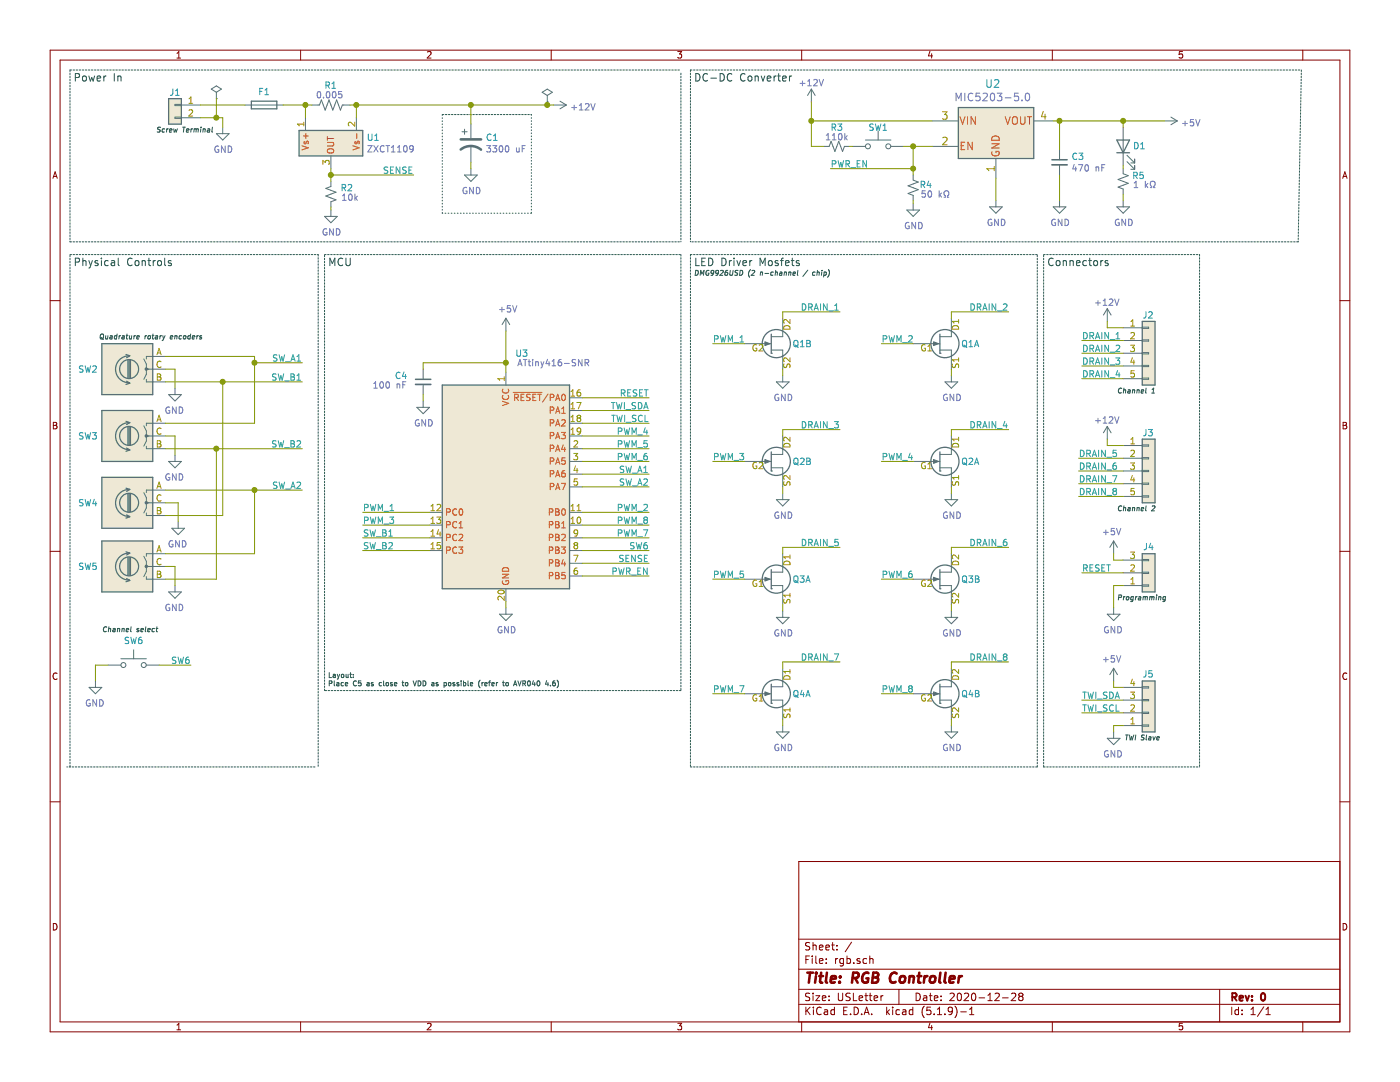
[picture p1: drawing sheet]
EESchema Schematic File Version 4
EELAYER 30 0
EELAYER END
$Descr USLetter 11000 8500
encoding utf-8
Sheet 1 1
Title "RGB Controller"
Date "2020-12-28"
Rev "0"
Comp ""
Comment1 ""
Comment2 ""
Comment3 ""
Comment4 ""
$EndDescr
Text Label 2375 3000 2    50   ~ 0
SW_B1
Wire Wire Line
	1750 3000 2375 3000
Connection ~ 1750 3000
Wire Wire Line
	1750 3000 1750 4050
Wire Wire Line
	1700 3525 2375 3525
Connection ~ 1700 3525
Text Label 2375 3525 2    50   ~ 0
SW_B2
Wire Wire Line
	1700 3525 1700 4550
Wire Wire Line
	2000 2850 2000 3325
Connection ~ 2000 2850
Wire Wire Line
	2375 2850 2000 2850
Connection ~ 2000 3850
Wire Wire Line
	1700 4550 1300 4550
Wire Wire Line
	1300 3525 1700 3525
Wire Wire Line
	1750 4050 1300 4050
Wire Wire Line
	1300 3000 1750 3000
Text Label 2375 3850 2    50   ~ 0
SW_A2
Wire Wire Line
	2000 3850 2375 3850
Text Label 2375 2850 2    50   ~ 0
SW_A1
Wire Wire Line
	1375 2900 1375 3050
$Comp
L power:GND #PWR0105
U 1 1
P 1375 3050
F 0 "#PWR0105" H 1375 2800 50  0001 C CNN
F 1 "GND" H 1380 2877 50  0000 C CNN
F 2 "" H 1375 3050 50  0001 C CNN
F 3 "" H 1375 3050 50  0001 C CNN
	1    1375 3050
	-1   0    0    -1  
$EndComp
Wire Wire Line
	1375 3425 1375 3575
$Comp
L power:GND #PWR0131
U 1 1
P 1375 3575
F 0 "#PWR0131" H 1375 3325 50  0001 C CNN
F 1 "GND" H 1380 3402 50  0000 C CNN
F 2 "" H 1375 3575 50  0001 C CNN
F 3 "" H 1375 3575 50  0001 C CNN
	1    1375 3575
	-1   0    0    -1  
$EndComp
Wire Wire Line
	1300 3950 1400 3950
Wire Wire Line
	1400 3950 1400 4100
$Comp
L power:GND #PWR0132
U 1 1
P 1400 4100
F 0 "#PWR0132" H 1400 3850 50  0001 C CNN
F 1 "GND" H 1405 3927 50  0000 C CNN
F 2 "" H 1400 4100 50  0001 C CNN
F 3 "" H 1400 4100 50  0001 C CNN
	1    1400 4100
	-1   0    0    -1  
$EndComp
$Comp
L Device:Rotary_Encoder SW3
U 1 1
P 1000 3425
F 0 "SW3" H 1230 3425 50  0000 L CNN
F 1 "PEC12R-4220F-N0024" H 1230 3380 50  0001 L CNN
F 2 "rgb_footprints:rotary encoder" H 850 3585 50  0001 C CNN
F 3 "https://www.bourns.com/docs/Product-Datasheets/PEC12R.pdf" H 1000 3685 50  0001 C CNN
	1    1000 3425
	-1   0    0    -1  
$EndComp
Wire Wire Line
	2000 4350 1300 4350
Wire Wire Line
	2000 3850 2000 4350
Wire Wire Line
	1300 3850 2000 3850
Wire Wire Line
	2000 3325 1300 3325
Wire Wire Line
	2000 2800 2000 2850
Wire Wire Line
	1300 2800 2000 2800
$Comp
L Device:Rotary_Encoder SW2
U 1 1
P 1000 2900
F 0 "SW2" H 1230 2900 50  0000 L CNN
F 1 "PEC12R-4220F-N0024" H 1230 2855 50  0001 L CNN
F 2 "rgb_footprints:rotary encoder" H 850 3060 50  0001 C CNN
F 3 "https://www.bourns.com/docs/Product-Datasheets/PEC12R.pdf" H 1000 3160 50  0001 C CNN
	1    1000 2900
	-1   0    0    -1  
$EndComp
Connection ~ 2800 825 
Wire Wire Line
	2750 825  2800 825 
Connection ~ 2400 825 
Wire Wire Line
	2450 825  2400 825 
$Comp
L Device:R_US R1
U 1 1
P 2600 825
F 0 "R1" V 2750 775 50  0000 L CNN
F 1 "0.005" V 2675 725 50  0000 L CNN
F 2 "Resistor_SMD:R_1020_2550Metric_Pad1.33x5.20mm_HandSolder" V 2640 815 50  0001 C CNN
F 3 "~" H 2600 825 50  0001 C CNN
	1    2600 825 
	0    -1   -1   0   
$EndComp
Wire Notes Line style dotted
	3475 1675 3475 900 
Wire Notes Line style dotted
	4175 1675 3475 1675
Wire Notes Line style dotted
	4175 900  4175 1675
Wire Notes Line
	3475 900  4175 900 
Wire Wire Line
	2800 825  3700 825 
Wire Wire Line
	3700 825  4300 825 
Connection ~ 3700 825 
Connection ~ 4300 825 
Wire Wire Line
	4300 825  4350 825 
Wire Wire Line
	4300 800  4300 825 
Wire Wire Line
	2800 925  2800 825 
Wire Wire Line
	2400 925  2400 825 
Wire Wire Line
	3700 825  3700 975 
$Comp
L power:GND #PWR0130
U 1 1
P 3700 1325
F 0 "#PWR0130" H 3700 1075 50  0001 C CNN
F 1 "GND" H 3705 1152 50  0000 C CNN
F 2 "" H 3700 1325 50  0001 C CNN
F 3 "" H 3700 1325 50  0001 C CNN
	1    3700 1325
	1    0    0    -1  
$EndComp
Wire Wire Line
	3700 1275 3700 1325
$Comp
L Device:CP1 C1
U 1 1
P 3700 1125
F 0 "C1" H 3815 1171 50  0000 L CNN
F 1 "3300 uF" H 3815 1080 50  0000 L CNN
F 2 "Capacitor_THT:CP_Radial_D12.5mm_P5.00mm" H 3700 1125 50  0001 C CNN
F 3 "~" H 3700 1125 50  0001 C CNN
	1    3700 1125
	1    0    0    -1  
$EndComp
$Comp
L Device:R_Small_US R2
U 1 1
P 2600 1525
F 0 "R2" H 2475 1575 50  0000 C CNN
F 1 "10k" H 2450 1500 50  0000 C CNN
F 2 "Resistor_SMD:R_0805_2012Metric_Pad1.20x1.40mm_HandSolder" H 2600 1525 50  0001 C CNN
F 3 "~" H 2600 1525 50  0001 C CNN
	1    2600 1525
	-1   0    0    -1  
$EndComp
Text Label 3250 1375 2    50   ~ 0
SENSE
Wire Wire Line
	2600 1375 2600 1425
Connection ~ 2600 1375
Wire Wire Line
	2600 1375 3250 1375
Wire Wire Line
	2600 1325 2600 1375
$Comp
L power:GND #PWR0129
U 1 1
P 2600 1650
F 0 "#PWR0129" H 2600 1400 50  0001 C CNN
F 1 "GND" H 2605 1477 50  0000 C CNN
F 2 "" H 2600 1650 50  0001 C CNN
F 3 "" H 2600 1650 50  0001 C CNN
	1    2600 1650
	1    0    0    -1  
$EndComp
Wire Wire Line
	2600 1625 2600 1650
$Comp
L Amplifier_Current:ZXCT1107 U1
U 1 1
P 2600 1125
F 0 "U1" H 2880 1171 50  0000 L CNN
F 1 "ZXCT1109" H 2880 1080 50  0000 L CNN
F 2 "Package_TO_SOT_SMD:SOT-23" H 2250 1045 50  0001 C CNN
F 3 "https://www.diodes.com/assets/Datasheets/ZXCT1107_10.pdf" H 2250 1045 50  0001 C CNN
	1    2600 1125
	1    0    0    -1  
$EndComp
Wire Wire Line
	2225 825  2400 825 
$Comp
L Connector_Generic:Conn_01x02 J1
U 1 1
P 1375 825
F 0 "J1" H 1375 925 50  0000 C CNN
F 1 "1935776" H 1293 591 50  0001 C CNN
F 2 "rgb_footprints:CUI_TB001-500-02BE" H 1375 825 50  0001 C CNN
F 3 "https://www.phoenixcontact.com/pxc-oc-itemdetail-pdf-web/eshop?lineItemType=LineItem&UID=1935776" H 1375 825 50  0001 C CNN
	1    1375 825 
	-1   0    0    -1  
$EndComp
Text Notes 1225 1050 0    39   Italic 0
Screw Terminal\n
Wire Wire Line
	1575 825  1925 825 
Wire Wire Line
	1700 925  1750 925 
Connection ~ 1700 925 
Wire Wire Line
	1700 775  1700 925 
Wire Wire Line
	1575 925  1700 925 
Wire Wire Line
	1750 925  1750 1000
$Comp
L power:GND #PWR0122
U 1 1
P 1750 1000
F 0 "#PWR0122" H 1750 750 50  0001 C CNN
F 1 "GND" H 1755 827 50  0000 C CNN
F 2 "" H 1750 1000 50  0001 C CNN
F 3 "" H 1750 1000 50  0001 C CNN
	1    1750 1000
	1    0    0    -1  
$EndComp
$Comp
L power:PWR_FLAG #FLG0102
U 1 1
P 1700 775
F 0 "#FLG0102" H 1700 850 50  0001 C CNN
F 1 "PWR_FLAG" H 1700 948 50  0001 C CNN
F 2 "" H 1700 775 50  0001 C CNN
F 3 "~" H 1700 775 50  0001 C CNN
F 4 "Power flag for ERC" H 1700 948 50  0001 C CNN "Description"
	1    1700 775 
	1    0    0    -1  
$EndComp
Text Label 5100 4025 2    50   ~ 0
PWM_2
Text Label 2850 4025 0    50   ~ 0
PWM_1
Text Label 5100 3525 2    50   ~ 0
PWM_5
Text Label 5100 3625 2    50   ~ 0
PWM_6
Text Notes 575  650  0    59   ~ 0
Power In
$Comp
L power:+12V #PWR0123
U 1 1
P 4350 825
F 0 "#PWR0123" H 4350 675 50  0001 C CNN
F 1 "+12V" V 4365 953 50  0000 L CNN
F 2 "" H 4350 825 50  0001 C CNN
F 3 "" H 4350 825 50  0001 C CNN
	1    4350 825 
	0    1    1    0   
$EndComp
$Comp
L power:PWR_FLAG #FLG0101
U 1 1
P 4300 800
F 0 "#FLG0101" H 4300 875 50  0001 C CNN
F 1 "PWR_FLAG" H 4300 973 50  0001 C CNN
F 2 "" H 4300 800 50  0001 C CNN
F 3 "~" H 4300 800 50  0001 C CNN
F 4 "Power flag for ERC" H 4300 973 50  0001 C CNN "Description"
	1    4300 800 
	1    0    0    -1  
$EndComp
$Comp
L Device:Fuse F1
U 1 1
P 2075 825
F 0 "F1" V 1970 825 50  0000 C CNN
F 1 "0685H9200-01" V 1969 825 50  0001 C CNN
F 2 "Fuse:Fuse_1206_3216Metric_Pad1.42x1.75mm_HandSolder" V 2005 825 50  0001 C CNN
F 3 "https://belfuse.com/resources/datasheets/circuitprotection/ds-cp-c1h-series.pdf" H 2075 825 50  0001 C CNN
	1    2075 825 
	0    1    1    0   
$EndComp
$Comp
L power:GND #PWR0116
U 1 1
P 3325 3150
F 0 "#PWR0116" H 3325 2900 50  0001 C CNN
F 1 "GND" H 3330 2977 50  0000 C CNN
F 2 "" H 3325 3150 50  0001 C CNN
F 3 "" H 3325 3150 50  0001 C CNN
	1    3325 3150
	1    0    0    -1  
$EndComp
$Comp
L power:+5V #PWR0117
U 1 1
P 3975 2600
F 0 "#PWR0117" H 3975 2450 50  0001 C CNN
F 1 "+5V" H 3990 2773 50  0000 C CNN
F 2 "" H 3975 2600 50  0001 C CNN
F 3 "" H 3975 2600 50  0001 C CNN
	1    3975 2600
	1    0    0    -1  
$EndComp
$Comp
L Device:C_Small C4
U 1 1
P 3325 3000
F 0 "C4" H 3100 3050 50  0000 L CNN
F 1 "100 nF" H 2925 2975 50  0000 L CNN
F 2 "Capacitor_SMD:C_0603_1608Metric_Pad1.08x0.95mm_HandSolder" H 3325 3000 50  0001 C CNN
F 3 "~" H 3325 3000 50  0001 C CNN
	1    3325 3000
	1    0    0    -1  
$EndComp
$Comp
L power:GND #PWR0119
U 1 1
P 3975 4775
F 0 "#PWR0119" H 3975 4525 50  0001 C CNN
F 1 "GND" H 3980 4602 50  0000 C CNN
F 2 "" H 3975 4775 50  0001 C CNN
F 3 "" H 3975 4775 50  0001 C CNN
	1    3975 4775
	1    0    0    -1  
$EndComp
Wire Wire Line
	4575 3425 5100 3425
Text Label 5100 3425 2    50   ~ 0
PWM_4
Wire Wire Line
	3375 4125 2850 4125
Text Label 5100 4125 2    50   ~ 0
PWM_8
Wire Wire Line
	3375 4025 2850 4025
Text Label 5100 4225 2    50   ~ 0
PWM_7
Wire Wire Line
	4575 4125 5100 4125
Wire Wire Line
	4575 4025 5100 4025
$Comp
L MCU_Microchip_ATtiny:ATtiny416-S U3
U 1 1
P 3975 3825
F 0 "U3" H 4100 4875 50  0000 C CNN
F 1 "ATtiny416-SNR" H 4350 4800 50  0000 C CNN
F 2 "rgb_footprints:ATTINY416-SNR" H 3975 3825 50  0001 C CIN
F 3 "http://ww1.microchip.com/downloads/en/DeviceDoc/40001913A.pdf" H 3975 3825 50  0001 C CNN
	1    3975 3825
	1    0    0    -1  
$EndComp
Wire Wire Line
	3975 4725 3975 4775
Wire Wire Line
	4575 4225 5100 4225
Text Label 2850 4125 0    50   ~ 0
PWM_3
Wire Wire Line
	4575 4425 5100 4425
Text Label 5100 4425 2    50   ~ 0
SENSE
Wire Wire Line
	4575 4325 5100 4325
Text Label 5100 4325 2    50   ~ 0
SW6
Wire Wire Line
	3375 4225 2850 4225
Text Label 2850 4225 0    50   ~ 0
SW_B1
Wire Wire Line
	3375 4325 2850 4325
Text Label 5100 3825 2    50   ~ 0
SW_A2
Wire Wire Line
	4575 3725 5100 3725
Text Label 5100 3725 2    50   ~ 0
SW_A1
Wire Wire Line
	4575 3825 5100 3825
Text Label 2850 4325 0    50   ~ 0
SW_B2
Wire Wire Line
	4575 3225 5100 3225
Text Label 5100 3225 2    50   ~ 0
TWI_SDA
Wire Wire Line
	4575 3325 5100 3325
Text Label 5100 3325 2    50   ~ 0
TWI_SCL
Wire Wire Line
	4575 3525 5100 3525
Wire Wire Line
	4575 3625 5100 3625
Wire Wire Line
	4575 3125 5100 3125
Text Label 5100 3125 2    50   ~ 0
RESET
Wire Wire Line
	4575 4525 5100 4525
Text Label 5100 4525 2    50   ~ 0
PWR_EN
Wire Wire Line
	3975 2600 3975 2850
Wire Wire Line
	3325 3100 3325 3150
Wire Wire Line
	3975 2850 3325 2850
Wire Wire Line
	3325 2850 3325 2900
Connection ~ 3975 2850
Wire Wire Line
	3975 2850 3975 2925
Wire Notes Line
	5350 2000 5350 5425
Wire Notes Line
	5350 5425 2550 5425
Wire Notes Line
	2550 2000 5350 2000
Wire Notes Line
	10200 1900 5425 1900
Wire Notes Line
	10225 550  10200 1900
Wire Notes Line
	5425 550  10225 550 
Text Notes 2575 5400 0    39   ~ 0
Layout:\nPlace C5 as close to VDD as possible (refer to AVR040 4.6)
Wire Notes Line
	2550 5425 2550 2000
Text Notes 2575 2100 0    59   ~ 0
MCU
Wire Notes Line
	5350 575  5350 1900
Wire Notes Line
	5425 550  5425 1900
Text Notes 5450 650  0    59   ~ 0
DC-DC Converter
$Comp
L Device:Rotary_Encoder SW4
U 1 1
P 1000 3950
F 0 "SW4" H 1230 3950 50  0000 L CNN
F 1 "PEC12R-4220F-N0024" H 1230 3905 50  0001 L CNN
F 2 "rgb_footprints:rotary encoder" H 850 4110 50  0001 C CNN
F 3 "https://www.bourns.com/docs/Product-Datasheets/PEC12R.pdf" H 1000 4210 50  0001 C CNN
	1    1000 3950
	-1   0    0    -1  
$EndComp
$Comp
L Device:Rotary_Encoder SW5
U 1 1
P 1000 4450
F 0 "SW5" H 1230 4450 50  0000 L CNN
F 1 "PEC12R-4220F-N0024" H 1230 4405 50  0001 L CNN
F 2 "rgb_footprints:rotary encoder" H 850 4610 50  0001 C CNN
F 3 "https://www.bourns.com/docs/Product-Datasheets/PEC12R.pdf" H 1000 4710 50  0001 C CNN
	1    1000 4450
	-1   0    0    -1  
$EndComp
Wire Wire Line
	1300 2900 1375 2900
Wire Wire Line
	1375 3425 1300 3425
Wire Wire Line
	1375 4450 1300 4450
Wire Wire Line
	1375 4450 1375 4600
$Comp
L power:GND #PWR0113
U 1 1
P 1375 4600
F 0 "#PWR0113" H 1375 4350 50  0001 C CNN
F 1 "GND" H 1380 4427 50  0000 C CNN
F 2 "" H 1375 4600 50  0001 C CNN
F 3 "" H 1375 4600 50  0001 C CNN
	1    1375 4600
	-1   0    0    -1  
$EndComp
Text Notes 775  2675 0    39   Italic 0
Quadrature rotary encoders
Wire Notes Line
	550  2000 2500 2000
Wire Notes Line
	2500 2000 2500 6025
Wire Notes Line
	2475 6025 525  6025
Wire Notes Line
	550  6025 550  2000
Text Notes 575  2100 0    59   ~ 0
Physical Controls
Wire Wire Line
	1250 5225 1500 5225
Text Label 1500 5225 2    50   ~ 0
SW6
$Comp
L power:GND #PWR0114
U 1 1
P 750 5350
F 0 "#PWR0114" H 750 5100 50  0001 C CNN
F 1 "GND" H 755 5177 50  0000 C CNN
F 2 "" H 750 5350 50  0001 C CNN
F 3 "" H 750 5350 50  0001 C CNN
	1    750  5350
	-1   0    0    -1  
$EndComp
Wire Wire Line
	750  5225 750  5350
Wire Wire Line
	850  5225 750  5225
$Comp
L Switch:SW_Push SW6
U 1 1
P 1050 5225
F 0 "SW6" H 1050 5418 50  0000 C CNN
F 1 "450-1642-ND" H 1050 5419 50  0001 C CNN
F 2 "Button_Switch_THT:SW_PUSH_6mm_H13mm" H 1050 5425 50  0001 C CNN
F 3 "https://www.te.com/commerce/DocumentDelivery/DDEController?Action=srchrtrv&DocNm=1825910&DocType=Customer+Drawing&DocLang=English" H 1050 5425 50  0001 C CNN
	1    1050 5225
	-1   0    0    -1  
$EndComp
Text Notes 800  4975 0    39   Italic 0
Channel select\n
Wire Notes Line
	550  550  550  1900
Wire Notes Line
	550  550  5350 550 
Wire Notes Line
	550  1900 5350 1900
Wire Wire Line
	6675 1150 6700 1150
$Comp
L Device:R_Small_US R3
U 1 1
P 6575 1150
F 0 "R3" V 6425 1150 50  0000 C CNN
F 1 "110k" V 6500 1150 50  0000 C CNN
F 2 "Resistor_SMD:R_0805_2012Metric_Pad1.20x1.40mm_HandSolder" H 6575 1150 50  0001 C CNN
F 3 "~" H 6575 1150 50  0001 C CNN
	1    6575 1150
	0    1    1    0   
$EndComp
Wire Wire Line
	8825 950  9150 950 
Wire Wire Line
	7175 1325 7175 1150
Connection ~ 7175 1325
Wire Wire Line
	7175 1325 6525 1325
Wire Wire Line
	7175 1150 7325 1150
Connection ~ 7175 1150
Wire Wire Line
	7175 1375 7175 1325
Connection ~ 8325 950 
Wire Wire Line
	8275 950  8325 950 
Wire Wire Line
	8325 950  8825 950 
Connection ~ 8825 950 
Wire Wire Line
	8825 1525 8825 1575
Wire Wire Line
	8325 1375 8325 1575
$Comp
L power:GND #PWR0104
U 1 1
P 8325 1575
F 0 "#PWR0104" H 8325 1325 50  0001 C CNN
F 1 "GND" H 8330 1402 50  0000 C CNN
F 2 "" H 8325 1575 50  0001 C CNN
F 3 "" H 8325 1575 50  0001 C CNN
	1    8325 1575
	1    0    0    -1  
$EndComp
Wire Wire Line
	8325 950  8325 1175
$Comp
L Device:C_Small C3
U 1 1
P 8325 1275
F 0 "C3" H 8417 1321 50  0000 L CNN
F 1 "470 nF" H 8417 1230 50  0000 L CNN
F 2 "Capacitor_SMD:C_0603_1608Metric_Pad1.08x0.95mm_HandSolder" H 8325 1275 50  0001 C CNN
F 3 "~" H 8325 1275 50  0001 C CNN
	1    8325 1275
	1    0    0    -1  
$EndComp
$Comp
L power:+12V #PWR0103
U 1 1
P 6375 800
F 0 "#PWR0103" H 6375 650 50  0001 C CNN
F 1 "+12V" H 6375 950 50  0000 C CNN
F 2 "" H 6375 800 50  0001 C CNN
F 3 "" H 6375 800 50  0001 C CNN
	1    6375 800 
	1    0    0    -1  
$EndComp
$Comp
L Device:R_Small_US R4
U 1 1
P 7175 1475
F 0 "R4" H 7275 1500 50  0000 C CNN
F 1 "50 kΩ" H 7350 1425 50  0000 C CNN
F 2 "Resistor_SMD:R_0805_2012Metric_Pad1.20x1.40mm_HandSolder" H 7175 1475 50  0001 C CNN
F 3 "~" H 7175 1475 50  0001 C CNN
	1    7175 1475
	1    0    0    -1  
$EndComp
$Comp
L power:GND #PWR0102
U 1 1
P 7175 1600
F 0 "#PWR0102" H 7175 1350 50  0001 C CNN
F 1 "GND" H 7180 1427 50  0000 C CNN
F 2 "" H 7175 1600 50  0001 C CNN
F 3 "" H 7175 1600 50  0001 C CNN
	1    7175 1600
	1    0    0    -1  
$EndComp
Wire Wire Line
	7175 1575 7175 1600
Text Label 6525 1325 0    50   ~ 0
PWR_EN
Wire Wire Line
	7825 1400 7825 1575
$Comp
L power:GND #PWR0101
U 1 1
P 7825 1575
F 0 "#PWR0101" H 7825 1325 50  0001 C CNN
F 1 "GND" H 7830 1402 50  0000 C CNN
F 2 "" H 7825 1575 50  0001 C CNN
F 3 "" H 7825 1575 50  0001 C CNN
	1    7825 1575
	1    0    0    -1  
$EndComp
$Comp
L MIC5203:MIC5203-5.0YM4-TR U2
U 1 1
P 7825 1250
F 0 "U2" H 7800 1844 60  0000 C CNN
F 1 "MIC5203-5.0" H 7800 1738 60  0000 C CNN
F 2 "digikey-footprints:SOT-143-4" H 8925 1490 60  0001 C CNN
F 3 "" H 7825 1250 60  0000 C CNN
	1    7825 1250
	1    0    0    -1  
$EndComp
$Comp
L Switch:SW_Push SW1
U 1 1
P 6900 1150
F 0 "SW1" H 6900 1300 50  0000 C CNN
F 1 "450-1642-ND" H 6900 1344 50  0001 C CNN
F 2 "Button_Switch_THT:SW_PUSH_6mm_H13mm" H 6900 1350 50  0001 C CNN
F 3 "https://www.te.com/commerce/DocumentDelivery/DDEController?Action=srchrtrv&DocNm=1825910&DocType=Customer+Drawing&DocLang=English" H 6900 1350 50  0001 C CNN
	1    6900 1150
	-1   0    0    -1  
$EndComp
$Comp
L Device:R_Small_US R5
U 1 1
P 8825 1425
F 0 "R5" H 8893 1471 50  0000 L CNN
F 1 "1 kΩ" H 8900 1400 50  0000 L CNN
F 2 "Resistor_SMD:R_0805_2012Metric_Pad1.20x1.40mm_HandSolder" H 8825 1425 50  0001 C CNN
F 3 "~" H 8825 1425 50  0001 C CNN
	1    8825 1425
	1    0    0    -1  
$EndComp
$Comp
L power:GND #PWR0107
U 1 1
P 8825 1575
F 0 "#PWR0107" H 8825 1325 50  0001 C CNN
F 1 "GND" H 8830 1402 50  0000 C CNN
F 2 "" H 8825 1575 50  0001 C CNN
F 3 "" H 8825 1575 50  0001 C CNN
	1    8825 1575
	1    0    0    -1  
$EndComp
Wire Wire Line
	8825 1000 8825 950 
Wire Wire Line
	8825 1300 8825 1325
$Comp
L Device:LED D1
U 1 1
P 8825 1150
F 0 "D1" V 8825 1075 50  0000 R CNN
F 1 "732-4987-2-ND" V 8800 1075 50  0001 R CNN
F 2 "LED_SMD:LED_0805_2012Metric_Pad1.15x1.40mm_HandSolder" H 8825 1150 50  0001 C CNN
F 3 "https://www.we-online.de/katalog/datasheet/150080YS75000.pdf" H 8825 1150 50  0001 C CNN
	1    8825 1150
	0    -1   -1   0   
$EndComp
$Comp
L power:+5V #PWR0106
U 1 1
P 9150 950
F 0 "#PWR0106" H 9150 800 50  0001 C CNN
F 1 "+5V" V 9165 1078 50  0000 L CNN
F 2 "" H 9150 950 50  0001 C CNN
F 3 "" H 9150 950 50  0001 C CNN
	1    9150 950 
	0    1    1    0   
$EndComp
Wire Wire Line
	6375 800  6375 950 
Wire Wire Line
	7100 1150 7175 1150
Wire Wire Line
	6475 1150 6375 1150
Wire Wire Line
	6375 1150 6375 950 
Connection ~ 6375 950 
Wire Wire Line
	6375 950  7325 950 
Wire Wire Line
	8700 2575 8700 2525
$Comp
L power:+12V #PWR0112
U 1 1
P 8700 2525
F 0 "#PWR0112" H 8700 2375 50  0001 C CNN
F 1 "+12V" H 8600 2675 50  0000 L CNN
F 2 "" H 8700 2525 50  0001 C CNN
F 3 "" H 8700 2525 50  0001 C CNN
	1    8700 2525
	-1   0    0    -1  
$EndComp
Text Label 8500 2775 0    50   ~ 0
DRAIN_2
Text Label 8500 2975 0    50   ~ 0
DRAIN_4
Text Label 8500 2875 0    50   ~ 0
DRAIN_3
$Comp
L Connector_Generic:Conn_01x05 J2
U 1 1
P 9025 2775
F 0 "J2" H 8975 3075 50  0000 L CNN
F 1 "102-6164-ND" H 9105 2726 50  0001 L CNN
F 2 "rgb_footprints:CUI_TB003-500-P05BE" H 9025 2775 50  0001 C CNN
F 3 "~" H 9025 2775 50  0001 C CNN
	1    9025 2775
	1    0    0    -1  
$EndComp
Text Notes 8775 3100 0    39   Italic 0
Channel 1
Wire Wire Line
	8825 2575 8700 2575
Wire Wire Line
	8825 2775 8500 2775
Wire Wire Line
	8500 2875 8825 2875
Wire Wire Line
	8825 2975 8500 2975
Text Label 8500 2675 0    50   ~ 0
DRAIN_1
Wire Wire Line
	8500 2675 8825 2675
Wire Notes Line
	8200 6025 9425 6025
Wire Notes Line
	8200 2000 9425 2000
Wire Notes Line
	9425 2000 9425 6025
Text Label 8500 5500 0    50   ~ 0
TWI_SDA
Wire Wire Line
	8825 5500 8500 5500
Wire Wire Line
	8500 5600 8825 5600
Text Label 8500 5600 0    50   ~ 0
TWI_SCL
$Comp
L power:+5V #PWR0126
U 1 1
P 8750 5350
F 0 "#PWR0126" H 8750 5200 50  0001 C CNN
F 1 "+5V" H 8765 5523 50  0000 C CNN
F 2 "" H 8750 5350 50  0001 C CNN
F 3 "" H 8750 5350 50  0001 C CNN
	1    8750 5350
	-1   0    0    -1  
$EndComp
Wire Wire Line
	8750 5350 8750 5400
Wire Wire Line
	8750 5400 8825 5400
$Comp
L power:GND #PWR0127
U 1 1
P 8750 5750
F 0 "#PWR0127" H 8750 5500 50  0001 C CNN
F 1 "GND" H 8755 5577 50  0000 C CNN
F 2 "" H 8750 5750 50  0001 C CNN
F 3 "" H 8750 5750 50  0001 C CNN
	1    8750 5750
	-1   0    0    -1  
$EndComp
Wire Wire Line
	8825 5700 8750 5700
Wire Wire Line
	8750 5700 8750 5750
Text Notes 9125 5825 2    39   Italic 0
TWI Slave
$Comp
L Connector_Generic:Conn_01x04 J5
U 1 1
P 9025 5600
F 0 "J5" H 8975 5300 50  0000 L CNN
F 1 "Conn_01x02" H 9105 5501 50  0001 L CNN
F 2 "Connector_PinHeader_2.54mm:PinHeader_1x04_P2.54mm_Vertical" H 9025 5600 50  0001 C CNN
F 3 "~" H 9025 5600 50  0001 C CNN
	1    9025 5600
	1    0    0    1   
$EndComp
Wire Wire Line
	8750 4600 8750 4775
Text Notes 9175 4725 2    39   Italic 0
Programming
Wire Wire Line
	8500 4500 8825 4500
Text Label 8500 4500 0    50   ~ 0
RESET
Wire Wire Line
	8750 4400 8825 4400
Wire Wire Line
	8750 4350 8750 4400
$Comp
L power:+5V #PWR0125
U 1 1
P 8750 4350
F 0 "#PWR0125" H 8750 4200 50  0001 C CNN
F 1 "+5V" H 8765 4523 50  0000 C CNN
F 2 "" H 8750 4350 50  0001 C CNN
F 3 "" H 8750 4350 50  0001 C CNN
	1    8750 4350
	-1   0    0    -1  
$EndComp
Wire Wire Line
	8825 4600 8750 4600
$Comp
L power:GND #PWR0124
U 1 1
P 8750 4775
F 0 "#PWR0124" H 8750 4525 50  0001 C CNN
F 1 "GND" H 8755 4602 50  0000 C CNN
F 2 "" H 8750 4775 50  0001 C CNN
F 3 "" H 8750 4775 50  0001 C CNN
	1    8750 4775
	-1   0    0    -1  
$EndComp
$Comp
L Connector_Generic:Conn_01x03 J4
U 1 1
P 9025 4500
F 0 "J4" H 9025 4300 50  0000 C CNN
F 1 "Conn_01x04" H 8943 4166 50  0001 C CNN
F 2 "Connector_PinHeader_2.54mm:PinHeader_1x03_P2.54mm_Vertical" H 9025 4500 50  0001 C CNN
F 3 "~" H 9025 4500 50  0001 C CNN
	1    9025 4500
	1    0    0    1   
$EndComp
Wire Notes Line
	8200 6025 8200 2000
Wire Notes Line
	8150 6025 8150 2000
$Comp
L mosfet:DMG9926USD Q3
U 1 1
P 6100 4550
F 0 "Q3" H 6225 4550 50  0000 L CNN
F 1 "DMG9926USD" H 6240 4505 50  0001 L CNN
F 2 "rgb_footprints:DMG9926USD_Handsolder" H 6000 4050 50  0001 C CNN
F 3 "https://www.diodes.com/assets/Datasheets/ds31757.pdf" H 5525 4710 50  0001 C CNN
	1    6100 4550
	1    0    0    -1  
$EndComp
Wire Wire Line
	6150 4350 6150 4300
Wire Wire Line
	6150 4300 6600 4300
Text Label 6600 4300 2    50   ~ 0
DRAIN_5
$Comp
L power:GND #PWR0110
U 1 1
P 6150 4800
F 0 "#PWR0110" H 6150 4550 50  0001 C CNN
F 1 "GND" H 6155 4627 50  0000 C CNN
F 2 "" H 6150 4800 50  0001 C CNN
F 3 "" H 6150 4800 50  0001 C CNN
	1    6150 4800
	1    0    0    -1  
$EndComp
Wire Wire Line
	6150 4750 6150 4800
Text Label 5600 4550 0    50   ~ 0
PWM_5
Wire Wire Line
	5600 4550 5850 4550
$Comp
L mosfet:DMG9926USD Q4
U 1 1
P 6100 5450
F 0 "Q4" H 6225 5450 50  0000 L CNN
F 1 "DMG9926USD" H 6240 5405 50  0001 L CNN
F 2 "rgb_footprints:DMG9926USD_Handsolder" H 6000 4950 50  0001 C CNN
F 3 "https://www.diodes.com/assets/Datasheets/ds31757.pdf" H 5525 5610 50  0001 C CNN
	1    6100 5450
	1    0    0    -1  
$EndComp
Wire Wire Line
	6150 5250 6150 5200
Wire Wire Line
	6150 5200 6600 5200
Text Label 6600 5200 2    50   ~ 0
DRAIN_7
$Comp
L power:GND #PWR0111
U 1 1
P 6150 5700
F 0 "#PWR0111" H 6150 5450 50  0001 C CNN
F 1 "GND" H 6155 5527 50  0000 C CNN
F 2 "" H 6150 5700 50  0001 C CNN
F 3 "" H 6150 5700 50  0001 C CNN
	1    6150 5700
	1    0    0    -1  
$EndComp
Wire Wire Line
	6150 5650 6150 5700
Text Label 5600 5450 0    50   ~ 0
PWM_7
Wire Wire Line
	5600 5450 5850 5450
Wire Wire Line
	6925 5450 7175 5450
Text Label 6925 5450 0    50   ~ 0
PWM_8
Wire Wire Line
	7475 5650 7475 5700
$Comp
L power:GND #PWR0121
U 1 1
P 7475 5700
F 0 "#PWR0121" H 7475 5450 50  0001 C CNN
F 1 "GND" H 7480 5527 50  0000 C CNN
F 2 "" H 7475 5700 50  0001 C CNN
F 3 "" H 7475 5700 50  0001 C CNN
	1    7475 5700
	1    0    0    -1  
$EndComp
Text Label 7925 5200 2    50   ~ 0
DRAIN_8
Wire Wire Line
	7475 5200 7925 5200
Wire Wire Line
	7475 5250 7475 5200
$Comp
L mosfet:DMG9926USD Q4
U 2 1
P 7425 5450
F 0 "Q4" H 7550 5450 50  0000 L CNN
F 1 "DMG9926USD" H 7565 5405 50  0001 L CNN
F 2 "rgb_footprints:DMG9926USD_Handsolder" H 7325 4950 50  0001 C CNN
F 3 "https://www.diodes.com/assets/Datasheets/ds31757.pdf" H 6850 5610 50  0001 C CNN
	2    7425 5450
	1    0    0    -1  
$EndComp
Wire Wire Line
	6925 4550 7175 4550
Wire Wire Line
	7475 4750 7475 4800
$Comp
L power:GND #PWR0120
U 1 1
P 7475 4800
F 0 "#PWR0120" H 7475 4550 50  0001 C CNN
F 1 "GND" H 7480 4627 50  0000 C CNN
F 2 "" H 7475 4800 50  0001 C CNN
F 3 "" H 7475 4800 50  0001 C CNN
	1    7475 4800
	1    0    0    -1  
$EndComp
Wire Wire Line
	7475 4300 7925 4300
Wire Wire Line
	7475 4350 7475 4300
$Comp
L mosfet:DMG9926USD Q3
U 2 1
P 7425 4550
F 0 "Q3" H 7550 4550 50  0000 L CNN
F 1 "DMG9926USD" H 7565 4505 50  0001 L CNN
F 2 "rgb_footprints:DMG9926USD_Handsolder" H 7325 4050 50  0001 C CNN
F 3 "https://www.diodes.com/assets/Datasheets/ds31757.pdf" H 6850 4710 50  0001 C CNN
	2    7425 4550
	1    0    0    -1  
$EndComp
Text Label 6925 4550 0    50   ~ 0
PWM_6
Text Label 7925 4300 2    50   ~ 0
DRAIN_6
Wire Wire Line
	8700 3500 8700 3450
$Comp
L power:+12V #PWR0128
U 1 1
P 8700 3450
F 0 "#PWR0128" H 8700 3300 50  0001 C CNN
F 1 "+12V" H 8600 3600 50  0000 L CNN
F 2 "" H 8700 3450 50  0001 C CNN
F 3 "" H 8700 3450 50  0001 C CNN
	1    8700 3450
	-1   0    0    -1  
$EndComp
Wire Wire Line
	8825 3500 8700 3500
Text Notes 8775 4025 0    39   Italic 0
Channel 2\n
$Comp
L Connector_Generic:Conn_01x05 J3
U 1 1
P 9025 3700
F 0 "J3" H 8975 4000 50  0000 L CNN
F 1 "102-6164-ND" H 8943 3366 50  0001 C CNN
F 2 "rgb_footprints:CUI_TB003-500-P05BE" H 9025 3700 50  0001 C CNN
F 3 "~" H 9025 3700 50  0001 C CNN
	1    9025 3700
	1    0    0    -1  
$EndComp
Text Label 8475 3700 0    50   ~ 0
DRAIN_6
Text Label 8475 3600 0    50   ~ 0
DRAIN_5
Text Label 8475 3900 0    50   ~ 0
DRAIN_8
Text Label 8475 3800 0    50   ~ 0
DRAIN_7
Wire Wire Line
	8475 3600 8825 3600
Wire Wire Line
	8475 3700 8825 3700
Wire Wire Line
	8475 3800 8825 3800
Wire Wire Line
	8475 3900 8825 3900
$Comp
L mosfet:DMG9926USD Q2
U 1 1
P 7425 3625
F 0 "Q2" H 7550 3625 50  0000 L CNN
F 1 "DMG9926USD" H 7565 3580 50  0001 L CNN
F 2 "rgb_footprints:DMG9926USD_Handsolder" H 7325 3125 50  0001 C CNN
F 3 "https://www.diodes.com/assets/Datasheets/ds31757.pdf" H 6850 3785 50  0001 C CNN
	1    7425 3625
	1    0    0    -1  
$EndComp
Wire Wire Line
	7475 3425 7475 3375
Wire Wire Line
	7475 3375 7925 3375
Text Label 7925 3375 2    50   ~ 0
DRAIN_4
$Comp
L power:GND #PWR0118
U 1 1
P 7475 3875
F 0 "#PWR0118" H 7475 3625 50  0001 C CNN
F 1 "GND" H 7480 3702 50  0000 C CNN
F 2 "" H 7475 3875 50  0001 C CNN
F 3 "" H 7475 3875 50  0001 C CNN
	1    7475 3875
	1    0    0    -1  
$EndComp
Wire Wire Line
	7475 3825 7475 3875
Text Label 6925 3625 0    50   ~ 0
PWM_4
Wire Wire Line
	6925 3625 7175 3625
$Comp
L mosfet:DMG9926USD Q1
U 1 1
P 7425 2700
F 0 "Q1" H 7550 2700 50  0000 L CNN
F 1 "DMG9926USD" H 7565 2655 50  0001 L CNN
F 2 "rgb_footprints:DMG9926USD_Handsolder" H 7325 2200 50  0001 C CNN
F 3 "https://www.diodes.com/assets/Datasheets/ds31757.pdf" H 6850 2860 50  0001 C CNN
	1    7425 2700
	1    0    0    -1  
$EndComp
Wire Wire Line
	7475 2500 7475 2450
Text Label 7925 2450 2    50   ~ 0
DRAIN_2
$Comp
L power:GND #PWR0115
U 1 1
P 7475 2950
F 0 "#PWR0115" H 7475 2700 50  0001 C CNN
F 1 "GND" H 7480 2777 50  0000 C CNN
F 2 "" H 7475 2950 50  0001 C CNN
F 3 "" H 7475 2950 50  0001 C CNN
	1    7475 2950
	1    0    0    -1  
$EndComp
Wire Wire Line
	7475 2900 7475 2950
Wire Wire Line
	6925 2700 7175 2700
Text Label 6925 2700 0    50   ~ 0
PWM_2
Wire Wire Line
	7475 2450 7925 2450
Wire Wire Line
	5600 3625 5850 3625
Text Label 5600 3625 0    50   ~ 0
PWM_3
Wire Wire Line
	6150 3825 6150 3875
$Comp
L power:GND #PWR0109
U 1 1
P 6150 3875
F 0 "#PWR0109" H 6150 3625 50  0001 C CNN
F 1 "GND" H 6155 3702 50  0000 C CNN
F 2 "" H 6150 3875 50  0001 C CNN
F 3 "" H 6150 3875 50  0001 C CNN
	1    6150 3875
	1    0    0    -1  
$EndComp
Text Label 6600 3375 2    50   ~ 0
DRAIN_3
Wire Wire Line
	6150 3375 6600 3375
Wire Wire Line
	6150 3425 6150 3375
$Comp
L mosfet:DMG9926USD Q2
U 2 1
P 6100 3625
F 0 "Q2" H 6225 3625 50  0000 L CNN
F 1 "DMG9926USD" H 6240 3580 50  0001 L CNN
F 2 "rgb_footprints:DMG9926USD_Handsolder" H 6000 3125 50  0001 C CNN
F 3 "https://www.diodes.com/assets/Datasheets/ds31757.pdf" H 5525 3785 50  0001 C CNN
	2    6100 3625
	1    0    0    -1  
$EndComp
Text Label 5600 2700 0    50   ~ 0
PWM_1
Wire Wire Line
	5600 2700 5850 2700
Wire Wire Line
	6150 2900 6150 2950
$Comp
L power:GND #PWR0108
U 1 1
P 6150 2950
F 0 "#PWR0108" H 6150 2700 50  0001 C CNN
F 1 "GND" H 6155 2777 50  0000 C CNN
F 2 "" H 6150 2950 50  0001 C CNN
F 3 "" H 6150 2950 50  0001 C CNN
	1    6150 2950
	1    0    0    -1  
$EndComp
Text Label 6600 2450 2    50   ~ 0
DRAIN_1
Wire Wire Line
	6150 2500 6150 2450
$Comp
L mosfet:DMG9926USD Q1
U 2 1
P 6100 2700
F 0 "Q1" H 6225 2700 50  0000 L CNN
F 1 "DMG9926USD" H 6240 2655 50  0001 L CNN
F 2 "rgb_footprints:DMG9926USD_Handsolder" H 6000 2200 50  0001 C CNN
F 3 "https://www.diodes.com/assets/Datasheets/ds31757.pdf" H 5525 2860 50  0001 C CNN
	2    6100 2700
	1    0    0    -1  
$EndComp
Wire Wire Line
	6150 2450 6600 2450
Wire Notes Line
	5425 6025 8150 6025
Text Notes 8225 2100 0    59   ~ 0
Connectors\n
Text Notes 5450 2100 0    59   ~ 0
LED Driver Mosfets
Text Notes 5450 2175 0    39   Italic 0
DMG9926USD (2 n-channel / chip)
Wire Notes Line
	5425 2000 5425 6025
Wire Notes Line
	5425 2000 8150 2000
$EndSCHEMATC
